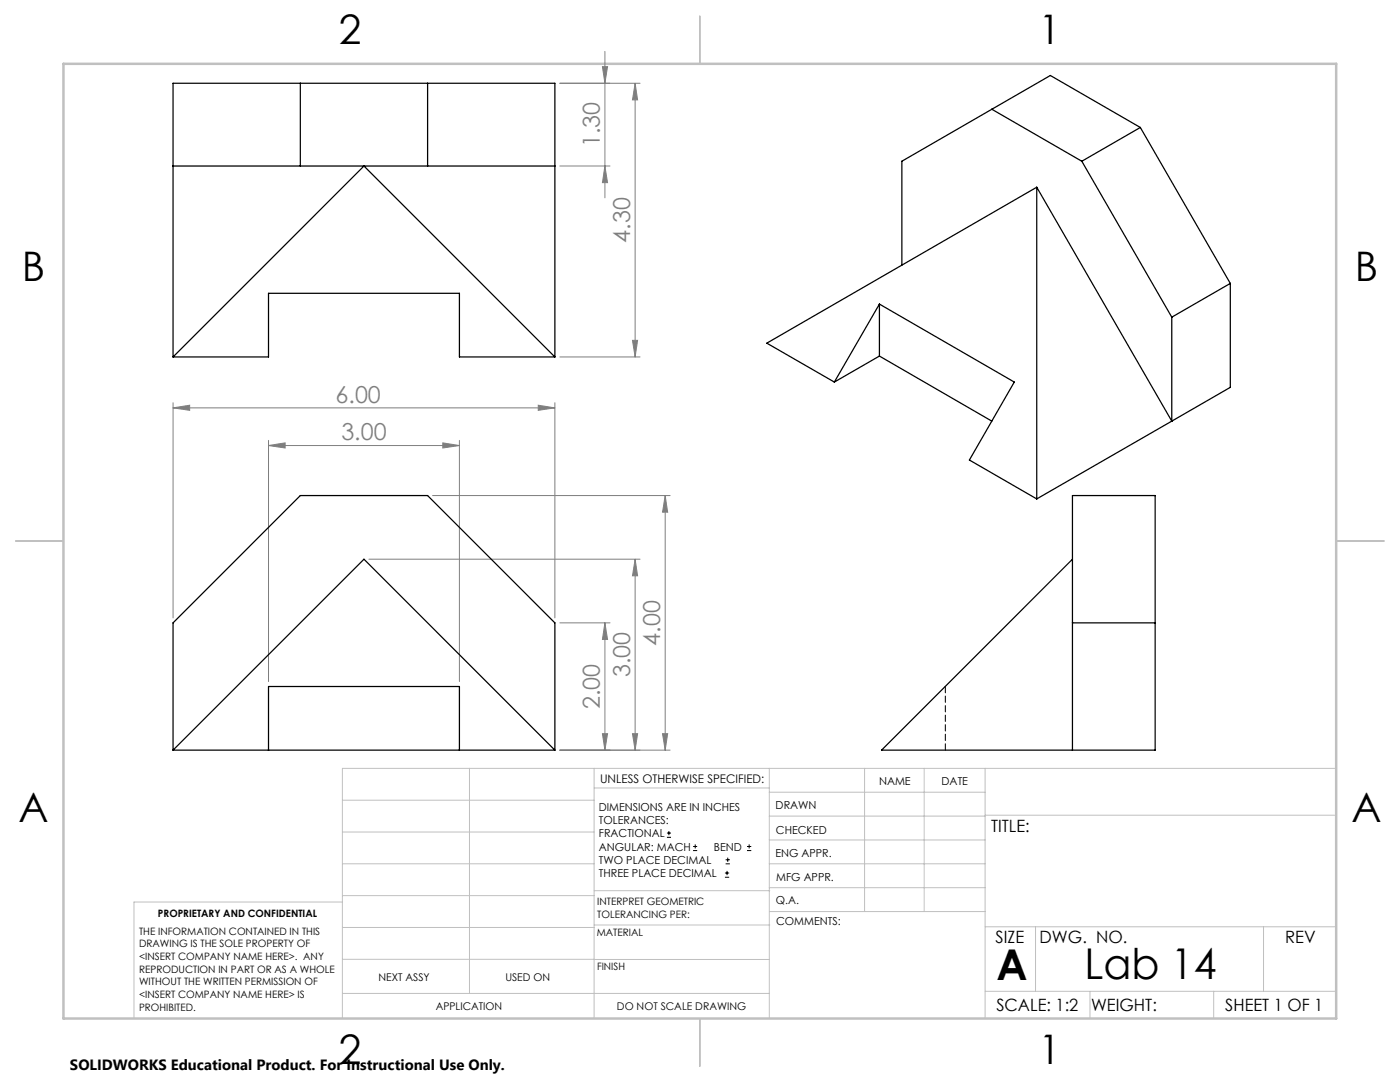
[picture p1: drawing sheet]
<svg xmlns="http://www.w3.org/2000/svg" width="279mm" height="216mm" viewBox="0 0 279 216" stroke-linecap="round" stroke-linejoin="round" font-family="sans-serif">
<g fill="none" stroke="#000" stroke-width=".2">
<path d="M133.1 167.1h.8M133.1 166.2h.8M133.5 165.8v.9M138.3 169.7h.8M138.3 168.9h.8M138.7 168.5v.8M144.7 175h.8M144.7 174.2h.8M144.8 172.4h.9M144.8 171.6h.9M145.1 173.8v.8M145.2 171.1v.9"/>
<path d="M149.1 169.7h.8M149.1 168.9h.8M149.5 168.5v.8"/>
</g>
<g fill="none" stroke="#808080" stroke-width=".2">
<path d="M111.7 16.6h16M120.2 13.3h1l-.5 3.3zM120.7 10.3v29.2M126.8 16.6v54.6M126.8 16.6l.4 3.3h-1zM111.7 33.1h10M120.7 33.1l.5 3.3h-1zM111.7 71.2h16M126.2 67.9h1l-.4 3.3zM34.5 81.4l3.4-.5v1zM34.5 80.4v42.9M34.5 81.4h76.2"/>
<path d="M53.6 88.9l3.3-.5v1zM53.6 87.9v48.1M53.6 88.9h38.1M86.3 98.9h47.4M88.4 88.4l3.3 .5-3.3 .5zM91.7 87.9v48.1M107.4 80.9l3.3 .5-3.3 .5zM110.7 80.4v42.9M132.8 98.9l.4 3.3h-1zM132.8 98.9v50.8M73.6 111.6h54.1M126.8 111.6l.4 3.3h-1z"/>
<path d="M126.8 111.6v38.1M111.7 124.3h10M120.7 124.3l.5 3.3h-1zM120.7 124.3v25.4M111.7 149.7h22M120.2 146.4h1l-.5 3.3zM126.2 146.4h1l-.4 3.3zM132.2 146.4h1l-.4 3.3z"/>
</g>
<g fill="none" stroke="#c0c0c0" stroke-width=".2">
<path d="M68.3 159.7h50.3M93.7 153.3v44.9M118.6 153.3v49.9M118.6 157.2h34.9M153.5 153.3v49.9M153.5 158.1h43.1M172.5 153.3v28.6M184.4 153.3v28.6M196.6 153.3v49.9M266.7 153.3h-198.4v49.9M68.3 178.7h50.3M68.3 172.4h50.3"/>
<path d="M68.3 166h50.3M68.3 180h-41.6v23.2M118.6 177.7h35M153.5 167.6h43.1M153.5 162.8h43.1M153.5 172.4h43.1M153.5 177.1h43.1M196.6 162.7h70.1M68.3 198.2h85.2M68.3 191.4l85.2 .1M68.3 185.1h50.3M118.6 184.6h35"/>
<path d="M153.6 181.9h43M196.6 197.8h70.1M196.6 184.9h70.1M206.7 184.9v12.9M217.5 197.8v5.4M242.2 197.8v5.4M252.2 184.9v12.9"/>
</g>
<path d="M139.7 3.2v9.5M3.1 107.9h9.6M266.7 107.9h9.5M139.7 203.2v9.6" fill="none" stroke="#c0c0c0" stroke-width=".25"/>
<path d="M12.7 12.7h254v190.5h-254z" fill="none" stroke="#c0c0c0" stroke-width=".5"/>
<g fill="#808080">
<path d="M34.5 81.4l3.4-.5v1zM107.4 80.9l3.3 .5-3.3 .5z"/>
<path d="M88.4 88.4l3.3 .5-3.3 .5zM53.6 88.9l3.3-.5v1z"/>
<path d="M120.2 146.4h1l-.5 3.3zM120.7 124.3l.5 3.3h-1zM132.2 146.4h1l-.4 3.3zM132.8 98.9l.4 3.3h-1zM126.2 67.9h1l-.4 3.3zM126.8 16.6l.4 3.3h-1z"/>
<path d="M126.8 111.6l.4 3.3h-1zM126.2 146.4h1l-.4 3.3zM120.2 13.3h1l-.5 3.3zM120.7 33.1l.5 3.3h-1z"/>
</g>
<g fill="none" stroke="#000" stroke-width=".25">
<path d="M59.9 16.6v16.5M85.3 16.6v16.5M34.5 33.1h76.2M197.9 21.8l-17.9 10.4v20.7M197.9 21.8l18 10.4M197.9 21.8l11.7-6.7 18 10.3M206.9 37.4l-53.9 31.1 13.5 7.7M206.9 37.4v62.2M206.9 37.4l27 46.6M215.9 32.2l18 31.1M227.6 25.4l-11.7 6.8M227.6 25.4l17.9 31.2"/>
<path d="M245.5 56.6l-11.6 6.7M245.5 56.6v20.7l-11.6 6.7M34.5 71.2h19.1v-12.7h38.1v12.7h19M34.5 71.2v-54.6h76.2v54.6M34.5 71.2l38.1-38.1 38.1 38.1M175.5 60.7l-9 15.5M175.5 60.7l26.9 15.5-8.9 15.6 13.4 7.8M175.5 60.7v10.3M175.5 71l22.4 13M175.5 71l-9 5.2M233.9 63.3v20.7M233.9 84l-27 15.6"/>
<path d="M214 111.6l-38.1 38.1h54.6v-50.8h-16.5v50.8M214 124.3h16.5M34.5 149.7h76.2M34.5 149.7l38.1-38.1 38.1 38.1M34.5 149.7v-25.4l25.4-25.4h25.4l25.4 25.4v25.4M53.6 149.7v-12.7h38.1v12.7"/>
</g>
<path d="M188.7 137v12.7" fill="none" stroke="#000" stroke-width=".2" stroke-dasharray="1.3 .6"/>
<g font-size="8.5">
<text x="198.9" y="195.5">A</text>
<text x="216.4" y="195.4">Lab 14</text>
</g>
<g font-size="8.1">
<text x="67.6" y="8.9">2</text>
<text x="207.3" y="8.9">1</text>
<text x="4.4" y="56.2">B</text>
<text x="270.4" y="56.2">B</text>
<text x="3.7" y="164.1">A</text>
<text x="269.7" y="164.1">A</text>
<text x="67.6" y="212.4">2</text>
<text x="207.3" y="212.4">1</text>
</g>
<g font-size="4.7" fill="#808080">
<text x="119.7" y="29.4" transform="rotate(-90 119.7 29.4)">1.30</text>
<text x="125.7" y="48.4" transform="rotate(-90 125.7 48.4)">4.30</text>
<text x="67" y="80.3">6.00</text>
<text x="68.1" y="87.9">3.00</text>
<text x="131.7" y="128.8" transform="rotate(-90 131.7 128.8)">4.00</text>
<text x="125.7" y="135.2" transform="rotate(-90 125.7 135.2)">3.00</text>
<text x="119.7" y="141.5" transform="rotate(-90 119.7 141.5)">2.00</text>
</g>
<g font-size="3.4">
<text x="197.8" y="166">TITLE:</text>
<text x="198.7" y="188.1">SIZE</text>
<text x="207.5" y="188.1">DWG. NO.</text>
<text x="256.5" y="188.2">REV</text>
<text x="198.8" y="201.7">SCALE: 1:2</text>
<text x="217.7" y="201.8">WEIGHT:</text>
<text x="244.5" y="201.7">SHEET 1 OF 1</text>
</g>
<text font-size="3" x="14" y="213.5">SOLIDWORKS Educational Product. For Instructional Use Only.</text>
<text font-size="2.4" x="119.8" y="156.2">UNLESS OTHERWISE SPECIFIED:</text>
<g font-size="2.2">
<text x="119.5" y="161.8">DIMENSIONS ARE IN INCHES</text>
<text x="154.8" y="161.4">DRAWN</text>
<text x="175.4" y="156.6">NAME</text>
<text x="187.9" y="156.7">DATE</text>
<text x="119.5" y="164.4">TOLERANCES:</text>
<text x="119.5" y="167.1">FRACTIONAL</text>
<text x="154.9" y="166.3">CHECKED</text>
<text x="119.5" y="169.7">ANGULAR: MACH</text>
<text x="119.5" y="172.4">TWO PLACE DECIMAL</text>
<text x="142.5" y="169.7">BEND</text>
<text x="154.8" y="171">ENG APPR.</text>
<text x="119.5" y="175">THREE PLACE DECIMAL</text>
<text x="154.9" y="175.7">MFG APPR.</text>
<text x="154.9" y="180.4">Q.A.</text>
<text x="154.9" y="184.6">COMMENTS:</text>
</g>
<g font-size="2.1">
<text x="75.5" y="195.7">NEXT ASSY</text>
<text x="100.9" y="195.7">USED ON</text>
<text x="86.9" y="201.5">APPLICATION</text>
<text x="123.1" y="201.6">DO NOT SCALE DRAWING</text>
</g>
<g font-size="2">
<text x="31.5" y="182.9">PROPRIETARY AND CONFIDENTIAL</text>
<text x="119.2" y="180.6">INTERPRET GEOMETRIC</text>
<text x="119.2" y="183.1">TOLERANCING PER:</text>
<text x="27.8" y="186.5">THE INFORMATION CONTAINED IN THIS</text>
<text x="27.8" y="189">DRAWING IS THE SOLE PROPERTY OF</text>
<text x="27.8" y="191.6">&lt;INSERT COMPANY NAME HERE&gt;. ANY</text>
<text x="119.1" y="186.7">MATERIAL</text>
<text x="27.8" y="194.1">REPRODUCTION IN PART OR AS A WHOLE</text>
<text x="27.8" y="196.6">WITHOUT THE WRITTEN PERMISSION OF</text>
<text x="119.1" y="193.5">FINISH</text>
<text x="27.8" y="199.1">&lt;INSERT COMPANY NAME HERE&gt; IS</text>
<text x="27.8" y="201.7">PROHIBITED.</text>
</g>
</svg>
